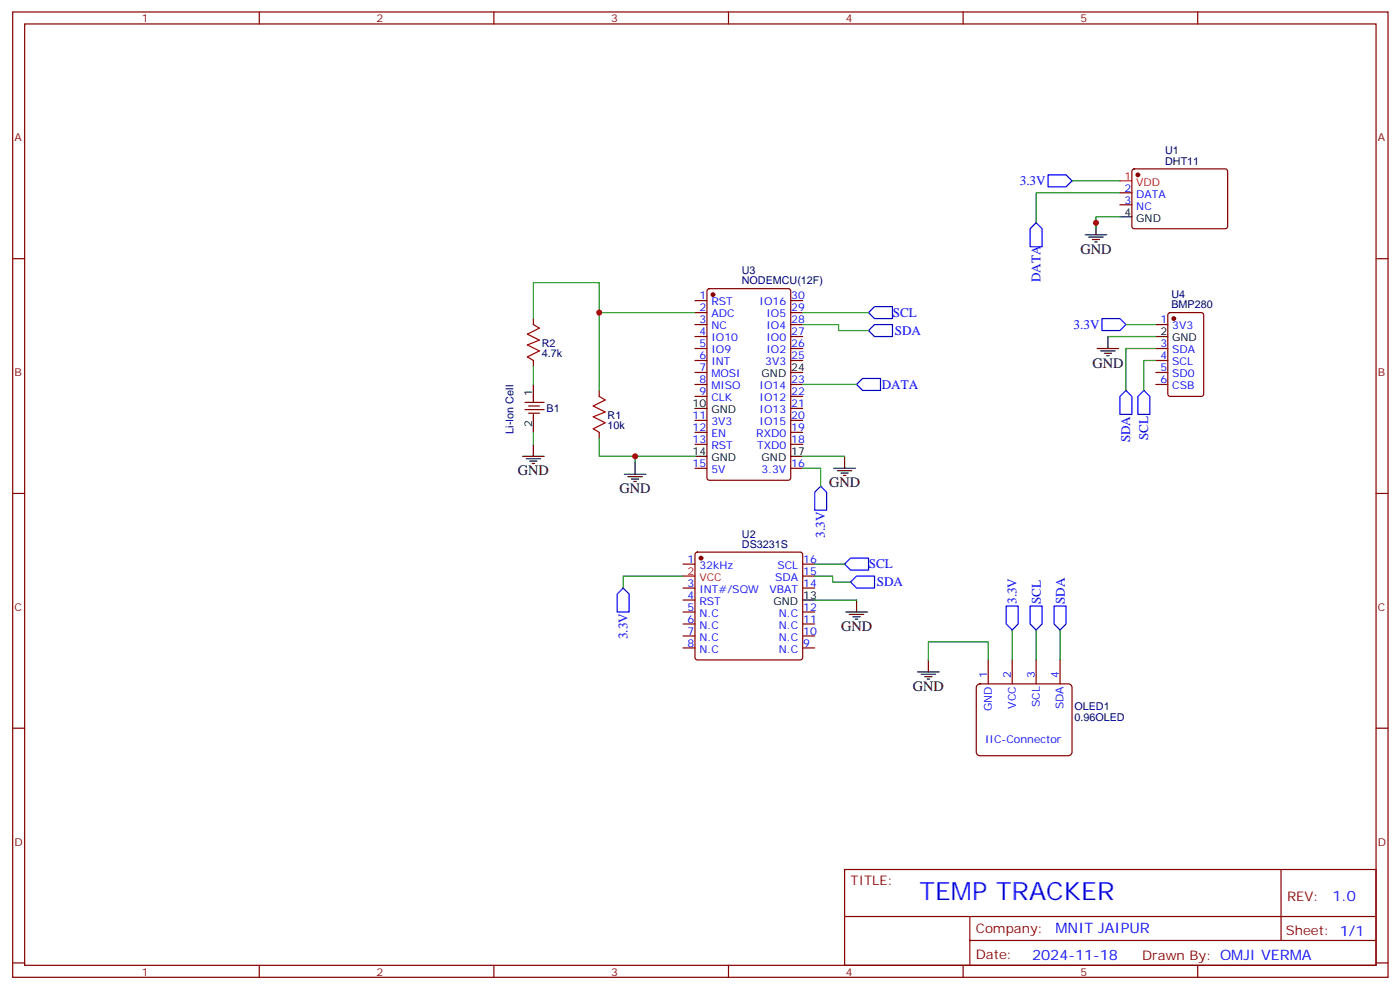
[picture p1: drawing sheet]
<svg xmlns="http://www.w3.org/2000/svg" width="413mm" height="292mm" viewBox="0 0 413 292" stroke-linecap="round" stroke-linejoin="round" font-family="sans-serif">
<g fill="none" stroke="#870000" stroke-width=".35">
<path d="M3.7 3.5h405.4v284.4h-405.4zM7.3 7.1h398.3v277.2h-398.3zM76.4 3.5v3.6M145.6 3.5v3.6M214.7 3.5v3.6M283.8 3.5v3.6M353 3.5v3.6M330.1 56.8h3.5M333.8 49.9l.5-.2 27.1 .1 .4 .6-.1 16.5-.6 .5-27.1-.1-.4-.6v-16.3zM3.7 76.2h3.6M330.1 60.3h3.5M405.6 76.2h3.5"/>
<path d="M157.2 93.8v1.8M204.8 88.5h3.6M204.8 92.1h3.6M204.8 95.6h3.6M204.8 99.1h3.6M208.6 85.2l.5-.2h23.2l.7 .5v55.3l-.4 .6-23.5 .1-.7-.5v-55.3zM233 88.5h3.6M233 92.1h3.6M233 95.6h3.6M233 99.1h3.6M340.6 95.6h3.6M344.4 92.3l.5-.2h9.1l.7 .4 .1 23.6-.5 .6-9.4 .1-.7-.5v-23.5z"/>
<path d="M154.7 118.5h5.7M155.8 119.6h3.2M157.2 106.2v1.7M176.6 115v1.8M204.8 102.7h3.6M204.8 106.2h3.6M204.8 109.7h3.6M204.8 113.2h3.6M204.8 116.8h3.6M233 102.7h3.6M233 106.2h3.6M233 113.2h3.6"/>
<path d="M233 116.8h3.6M340.6 102.7h3.6M340.6 106.2h3.6M340.6 109.7h3.6M340.6 113.2h3.6M154.7 120.6h5.7M155.8 121.7h3.2M176.6 127.4v1.7M204.8 123.8h3.6M204.8 127.4h3.6M204.8 130.9h3.6M204.8 137.9h3.6"/>
<path d="M233 123.8h3.6M233 127.4h3.6M233 130.9h3.6M233 137.9h3.6M233 120.3h3.6M3.7 145.3h3.6M405.6 145.3h3.5M201.3 166.2h3.5M201.3 173.2h3.5M201.3 176.7h3.5M205.1 162.8l.4-.2h30.4l.5 .2 .2 .5v30.4l-.3 .5-.4 .2h-30.4l-.5-.3-.2-.4v-30.4zM236.6 166.2h3.5"/>
<path d="M236.6 173.2h3.5M236.6 169.7h3.5M201.3 180.3h3.5M201.3 183.8h3.5M201.3 187.3h3.5M201.3 190.9h3.5M236.6 180.3h3.5M236.6 183.8h3.5M236.6 187.3h3.5M236.6 190.9h3.5M291.3 194.4v7M298.3 194.4v7"/>
<path d="M305.4 194.4v7M312.4 194.4v7M3.7 214.5h3.6M288 201.9l.8-.5h26.1l.6 .2 .4 .9v19l-.2 .7-.8 .4h-26.1l-.6-.2-.5-.9v-19zM405.6 214.5h3.5M248.9 256.1h156.7v28.2h-156.7zM377.5 256.1l.1 20.9M249 270h156.4M285.8 277h119.6M285.8 270v14.1M3.7 283.6h3.6M76.4 284.3v3.6"/>
<path d="M145.6 284.3v3.6M214.7 284.3v3.6M283.8 284.3v3.6M353 284.3v3.6M405.6 283.6h3.5"/>
</g>
<g fill="#870000" stroke="#870000" stroke-width=".35">
<circle cx="335.4" cy="51.5" r=".53"/>
<circle cx="206.6" cy="164.4" r=".53"/>
<circle cx="210.1" cy="86.8" r=".53"/>
<circle cx="345.9" cy="93.8" r=".53"/>
</g>
<path d="M330.1 53.3h3.5M201.3 169.7h3.5" fill="none" stroke="#f00" stroke-width=".35"/>
<g fill="none" stroke="#000" stroke-width=".35">
<path d="M319.8 69.1h6.4M320.9 69.8h4.2M321.9 70.6h2.2M322.7 71.3h.7M323 65.6v3.5M330.1 63.9h3.5M326.5 99.1v3.6M340.6 99.1h3.6M157.2 113.2v5.3M233 109.7h3.6M323.4 102.7h6.3M324.4 103.4h4.2"/>
<path d="M325.5 104.1h2.1M326.2 104.8h.7M154 134.4h6.4M155.1 135.1h4.2M156.1 135.8h2.2M156.8 136.5h.8M157.2 122.1v5.3M157.2 130.9v3.5M184 139.7h6.4M187.2 136.2v3.5M204.8 120.3h3.6M204.8 134.4h3.6"/>
<path d="M233 134.4h3.6M245.7 137.9h6.4M246.8 138.6h4.2M247.9 139.3h2.1M248.9 134.4v3.5M185.1 140.4h4.2M186.1 141.1h2.1M186.8 141.8h.7M248.6 140.1h.7M236.6 176.7h3.5M252.4 176.7v3.6M249.3 180.3h6.3"/>
<path d="M250.3 181h4.3M251.4 181.7h2.1M252.1 182.4h.7M270.4 197.9h6.4M271.5 198.6h4.2M272.6 199.3h2.1M273.6 194.4v3.5M273.3 200h.7"/>
</g>
<path d="M157.2 95.6l1.8 1.1-3.6 1.7 3.6 1.8-3.6 1.4 3.6 1.8-3.6 1.7 1.8 1.1M176.6 116.8l1.8 1-3.6 1.8 3.6 1.8-3.6 1.4 3.6 1.7-3.6 1.8 1.8 1.1" fill="none" stroke="#a10000" stroke-width=".35"/>
<g fill="none" stroke="#008700" stroke-width=".35">
<path d="M315.9 53.3h14.2M330.1 56.8h-24.7v8.8M330.1 63.9h-7.1v3.5M157.2 93.8v-10.5h19.4v31.7M176.6 92.1h28.2M236.6 95.6h10.6v1.8h8.8M236.6 92.1h19.4M326.5 99.1h14.1M331.8 95.6h8.8M157.2 107.9v5.3M236.6 113.2h15.8M340.6 102.7h-8.8v12.3"/>
<path d="M340.6 106.2h-3.5v8.8M157.2 127.4v3.5M176.6 129.1v5.3h28.2M187.2 134.4v1.8M236.6 137.9h5.3v5.3M236.6 134.4h12.3M201.3 169.7h-17.6v3.5M240.1 176.7h12.3M240.1 169.7h5.3v1.7h5.3M240.1 166.2h8.8M273.6 194.4v-5.3h17.7v5.3M298.3 185.6v8.8"/>
<path d="M305.4 185.6v8.8M312.4 185.6v8.8"/>
</g>
<g fill="none" stroke="#00f" stroke-width=".35">
<path d="M308.9 51.5h5.3l1.7 1.8-1.7 1.7h-5.3zM305.4 65.6l1.7 1.8v5.3h-3.5v-5.3zM256 92.1l1.7-1.8h5.3v3.5h-5.3zM256 97.4l1.7-1.8h5.3v3.5h-5.3zM324.8 93.8h5.3l1.7 1.8-1.7 1.8h-5.3zM252.4 113.2l1.8-1.7h5.3v3.5h-5.3zM331.8 115l1.8 1.8v5.3h-3.5v-5.3zM337.1 115l1.8 1.8v5.3h-3.5v-5.3zM241.9 143.2l1.7 1.8v5.3h-3.5v-5.3zM183.7 173.2l1.7 1.8v5.3h-3.5v-5.3zM250.7 164.4h5.3v3.5h-5.3l-1.8-1.7zM250.7 171.4l1.7-1.7h5.3v3.5h-5.3z"/>
<path d="M296.5 178.5h3.6v5.3l-1.8 1.8-1.8-1.8zM303.6 178.5h3.5v5.3l-1.7 1.8-1.8-1.8zM310.7 178.5h3.5v5.3l-1.8 1.8-1.7-1.8z"/>
</g>
<g fill="#c00">
<circle cx="187.2" cy="134.4" r=".88"/>
<circle cx="323" cy="65.6" r=".88"/>
<circle cx="176.6" cy="92.1" r=".88"/>
</g>
<text font-size="7.4" fill="#00f" x="271" y="265.1">TEMP TRACKER</text>
<g font-size="4.2">
<text x="318.4" y="74.8">GND</text>
<text x="321.9" y="108.3">GND</text>
<text x="152.6" y="140.1">GND</text>
<text x="244.3" y="143.6">GND</text>
<text x="182.6" y="145.3">GND</text>
<text x="247.9" y="185.9">GND</text>
<text x="269" y="203.6">GND</text>
</g>
<g font-size="4.2" fill="#00f">
<text x="392.7" y="265.4">1.0</text>
<text x="311.1" y="274.9">MNIT JAIPUR</text>
<text x="304.2" y="282.7">2024-11-18</text>
</g>
<g font-size="3.9" fill="#00f">
<text x="300.5" y="54.5">3.3V</text>
<text x="306.6" y="83.1" transform="rotate(-90 306.6 83.1)">DATA</text>
<text x="263.1" y="93.3">SCL</text>
<text x="263.7" y="98.6">SDA</text>
<text x="316.4" y="96.9">3.3V</text>
<text x="259.9" y="114.6">DATA</text>
<text x="333.1" y="130.3" transform="rotate(-90 333.1 130.3)">SDA</text>
<text x="338.4" y="129.7" transform="rotate(-90 338.4 129.7)">SCL</text>
<text x="243.1" y="158.3" transform="rotate(-90 243.1 158.3)">3.3V</text>
<text x="256" y="167.4">SCL</text>
<text x="258.4" y="172.7">SDA</text>
<text x="299.6" y="177.9" transform="rotate(-90 299.6 177.9)">3.3V</text>
<text x="306.7" y="177.9" transform="rotate(-90 306.7 177.9)">SCL</text>
<text x="313.8" y="177.9" transform="rotate(-90 313.8 177.9)">SDA</text>
<text x="184.9" y="188.3" transform="rotate(-90 184.9 188.3)">3.3V</text>
</g>
<g font-size="3.9" fill="#800">
<text x="250.7" y="260.7">TITLE:</text>
<text x="379.3" y="265.4">REV:</text>
<text x="287.6" y="274.9">Company:</text>
<text x="379" y="275.5">Sheet: 1/1</text>
<text x="287.6" y="282.6">Date:</text>
<text x="336.6" y="282.7">Drawn By: OMJI VERMA</text>
</g>
<g font-size="3.2" fill="#800">
<text x="41.8" y="6.5">1</text>
<text x="111" y="6.5">2</text>
<text x="180.1" y="6.5">3</text>
<text x="249.3" y="6.5">4</text>
<text x="318.4" y="6.5">5</text>
<text x="4.3" y="41.6">A</text>
<text x="406.1" y="41.6">A</text>
<text x="4.3" y="110.8">B</text>
<text x="406.1" y="110.8">B</text>
<text x="4.3" y="179.9">C</text>
<text x="406.1" y="179.9">C</text>
<text x="4.3" y="249.1">D</text>
<text x="406.1" y="249.1">D</text>
<text x="41.8" y="287.3">1</text>
<text x="111" y="287.3">2</text>
<text x="180.1" y="287.3">3</text>
<text x="249.3" y="287.3">4</text>
<text x="318.4" y="287.3">5</text>
</g>
<g font-size="3.2" fill="#000080">
<text x="343.4" y="45.4">U1</text>
<text x="343.4" y="48.5">DHT11</text>
<text x="218.6" y="83.7">NODEMCU(12F)</text>
<text x="218.6" y="80.7">U3</text>
<text x="345.2" y="87.6">U4</text>
<text x="345.2" y="90.8">BMP280</text>
<text x="159.7" y="105.2">4.7k</text>
<text x="159.7" y="102.1">R2</text>
<text x="161.1" y="121.4">B1</text>
<text x="179.1" y="123.3">R1</text>
<text x="151.3" y="127.7" transform="rotate(-90 151.3 127.7)">Li-Ion Cell</text>
<text x="179.1" y="126.4">10k</text>
<text x="218.7" y="161.4">DS3231S</text>
<text x="218.7" y="158.3">U2</text>
<text x="316.7" y="209.3">OLED1</text>
<text x="316.7" y="212.5">0.96OLED</text>
</g>
<g font-size="3.2" fill="#f00">
<text x="331.4" y="52.9">1</text>
<text x="334.9" y="54.7">VDD</text>
<text x="202.6" y="169.3">2</text>
<text x="206.1" y="171.1">VCC</text>
</g>
<g font-size="3.2" fill="#00f">
<text x="331.4" y="56.4">2</text>
<text x="331.4" y="60">3</text>
<text x="334.9" y="58.2">DATA</text>
<text x="334.9" y="61.7">NC</text>
<text x="206.2" y="88.2">1</text>
<text x="209.7" y="90">RST</text>
<text x="223.9" y="90">IO16</text>
<text x="233.2" y="88.2">30</text>
<text x="206.2" y="91.7">2</text>
<text x="206.2" y="95.2">3</text>
<text x="209.7" y="93.5">ADC</text>
<text x="225.9" y="93.5">IO5</text>
<text x="233.2" y="95.2">28</text>
<text x="233.2" y="91.7">29</text>
<text x="342" y="95.2">1</text>
<text x="206.2" y="98.8">4</text>
<text x="209.7" y="97">NC</text>
<text x="209.7" y="100.5">IO10</text>
<text x="225.9" y="100.5">IO0</text>
<text x="225.9" y="97">IO4</text>
<text x="233.2" y="98.8">27</text>
<text x="345.5" y="97">3V3</text>
<text x="206.2" y="102.3">5</text>
<text x="206.2" y="105.8">6</text>
<text x="209.7" y="104.1">IO9</text>
<text x="209.7" y="107.6">INT</text>
<text x="225.5" y="107.6">3V3</text>
<text x="225.9" y="104.1">IO2</text>
<text x="233.2" y="105.8">25</text>
<text x="233.2" y="102.3">26</text>
<text x="342" y="102.3">3</text>
<text x="342" y="105.8">4</text>
<text x="345.5" y="104.1">SDA</text>
<text x="345.5" y="107.6">SCL</text>
<text x="206.2" y="109.4">7</text>
<text x="206.2" y="112.9">8</text>
<text x="209.7" y="111.1">MOSI</text>
<text x="233.2" y="112.9">23</text>
<text x="342" y="109.4">5</text>
<text x="342" y="112.9">6</text>
<text x="345.5" y="111.1">SD0</text>
<text x="206.2" y="116.4">9</text>
<text x="209.7" y="114.7">MISO</text>
<text x="209.7" y="118.2">CLK</text>
<text x="223.9" y="118.2">IO12</text>
<text x="223.9" y="114.7">IO14</text>
<text x="233.2" y="119.9">21</text>
<text x="233.2" y="116.4">22</text>
<text x="345.5" y="114.7">CSB</text>
<text x="204.1" y="123.5">11</text>
<text x="209.7" y="125.2">3V3</text>
<text x="223.9" y="125.2">IO15</text>
<text x="223.9" y="121.7">IO13</text>
<text x="233.2" y="123.5">20</text>
<text x="204.1" y="127">12</text>
<text x="204.1" y="130.5">13</text>
<text x="209.7" y="128.8">EN</text>
<text x="222.9" y="128.8">RXD0</text>
<text x="233.2" y="130.5">18</text>
<text x="233.2" y="127">19</text>
<text x="204.1" y="137.6">15</text>
<text x="209.7" y="132.3">RST</text>
<text x="223.1" y="132.3">TXD0</text>
<text x="233.2" y="137.6">16</text>
<text x="209.7" y="139.3">5V</text>
<text x="224.4" y="139.3">3.3V</text>
<text x="202.6" y="165.8">1</text>
<text x="206.1" y="167.6">32kHz</text>
<text x="229.1" y="167.6">SCL</text>
<text x="236.7" y="165.8">16</text>
<text x="202.6" y="172.9">3</text>
<text x="228.5" y="171.1">SDA</text>
<text x="236.7" y="172.9">14</text>
<text x="236.7" y="169.3">15</text>
<text x="202.6" y="176.4">4</text>
<text x="202.6" y="179.9">5</text>
<text x="206.1" y="174.6">INT#/SQW</text>
<text x="206.1" y="178.2">RST</text>
<text x="226.8" y="174.6">VBAT</text>
<text x="236.7" y="179.9">12</text>
<text x="202.6" y="183.4">6</text>
<text x="206.1" y="181.7">N.C</text>
<text x="206.1" y="185.2">N.C</text>
<text x="229.5" y="185.2">N.C</text>
<text x="229.5" y="181.7">N.C</text>
<text x="236.7" y="183.4">11</text>
<text x="202.6" y="187">7</text>
<text x="202.6" y="190.5">8</text>
<text x="206.1" y="188.7">N.C</text>
<text x="229.5" y="188.7">N.C</text>
<text x="236.7" y="190.5">9</text>
<text x="236.7" y="187">10</text>
<text x="206.1" y="192.3">N.C</text>
<text x="229.5" y="192.3">N.C</text>
<text x="290.9" y="199.7" transform="rotate(-90 290.9 199.7)">1</text>
<text x="298" y="199.7" transform="rotate(-90 298 199.7)">2</text>
<text x="305" y="199.7" transform="rotate(-90 305 199.7)">3</text>
<text x="312.1" y="199.7" transform="rotate(-90 312.1 199.7)">4</text>
<text x="292.3" y="209.4" transform="rotate(-90 292.3 209.4)">GND</text>
<text x="299.4" y="208.7" transform="rotate(-90 299.4 208.7)">VCC</text>
<text x="306.4" y="208.3" transform="rotate(-90 306.4 208.3)">SCL</text>
<text x="313.5" y="208.9" transform="rotate(-90 313.5 208.9)">SDA</text>
<text x="290.3" y="219">IIC-Connector</text>
</g>
<g font-size="3.2">
<text x="331.4" y="63.5">4</text>
<text x="334.9" y="65.3">GND</text>
<text x="342" y="98.8">2</text>
<text x="345.5" y="100.5">GND</text>
<text x="224.5" y="111.1">GND</text>
<text x="233.2" y="109.4">24</text>
<text x="156.8" y="116.8" transform="rotate(-90 156.8 116.8)">1</text>
<text x="204.1" y="119.9">10</text>
<text x="156.8" y="125.8" transform="rotate(-90 156.8 125.8)">2</text>
<text x="209.7" y="121.7">GND</text>
<text x="204.1" y="134.1">14</text>
<text x="209.7" y="135.8">GND</text>
<text x="224.5" y="135.8">GND</text>
<text x="233.2" y="134.1">17</text>
<text x="228" y="178.2">GND</text>
<text x="236.7" y="176.4">13</text>
</g>
</svg>
